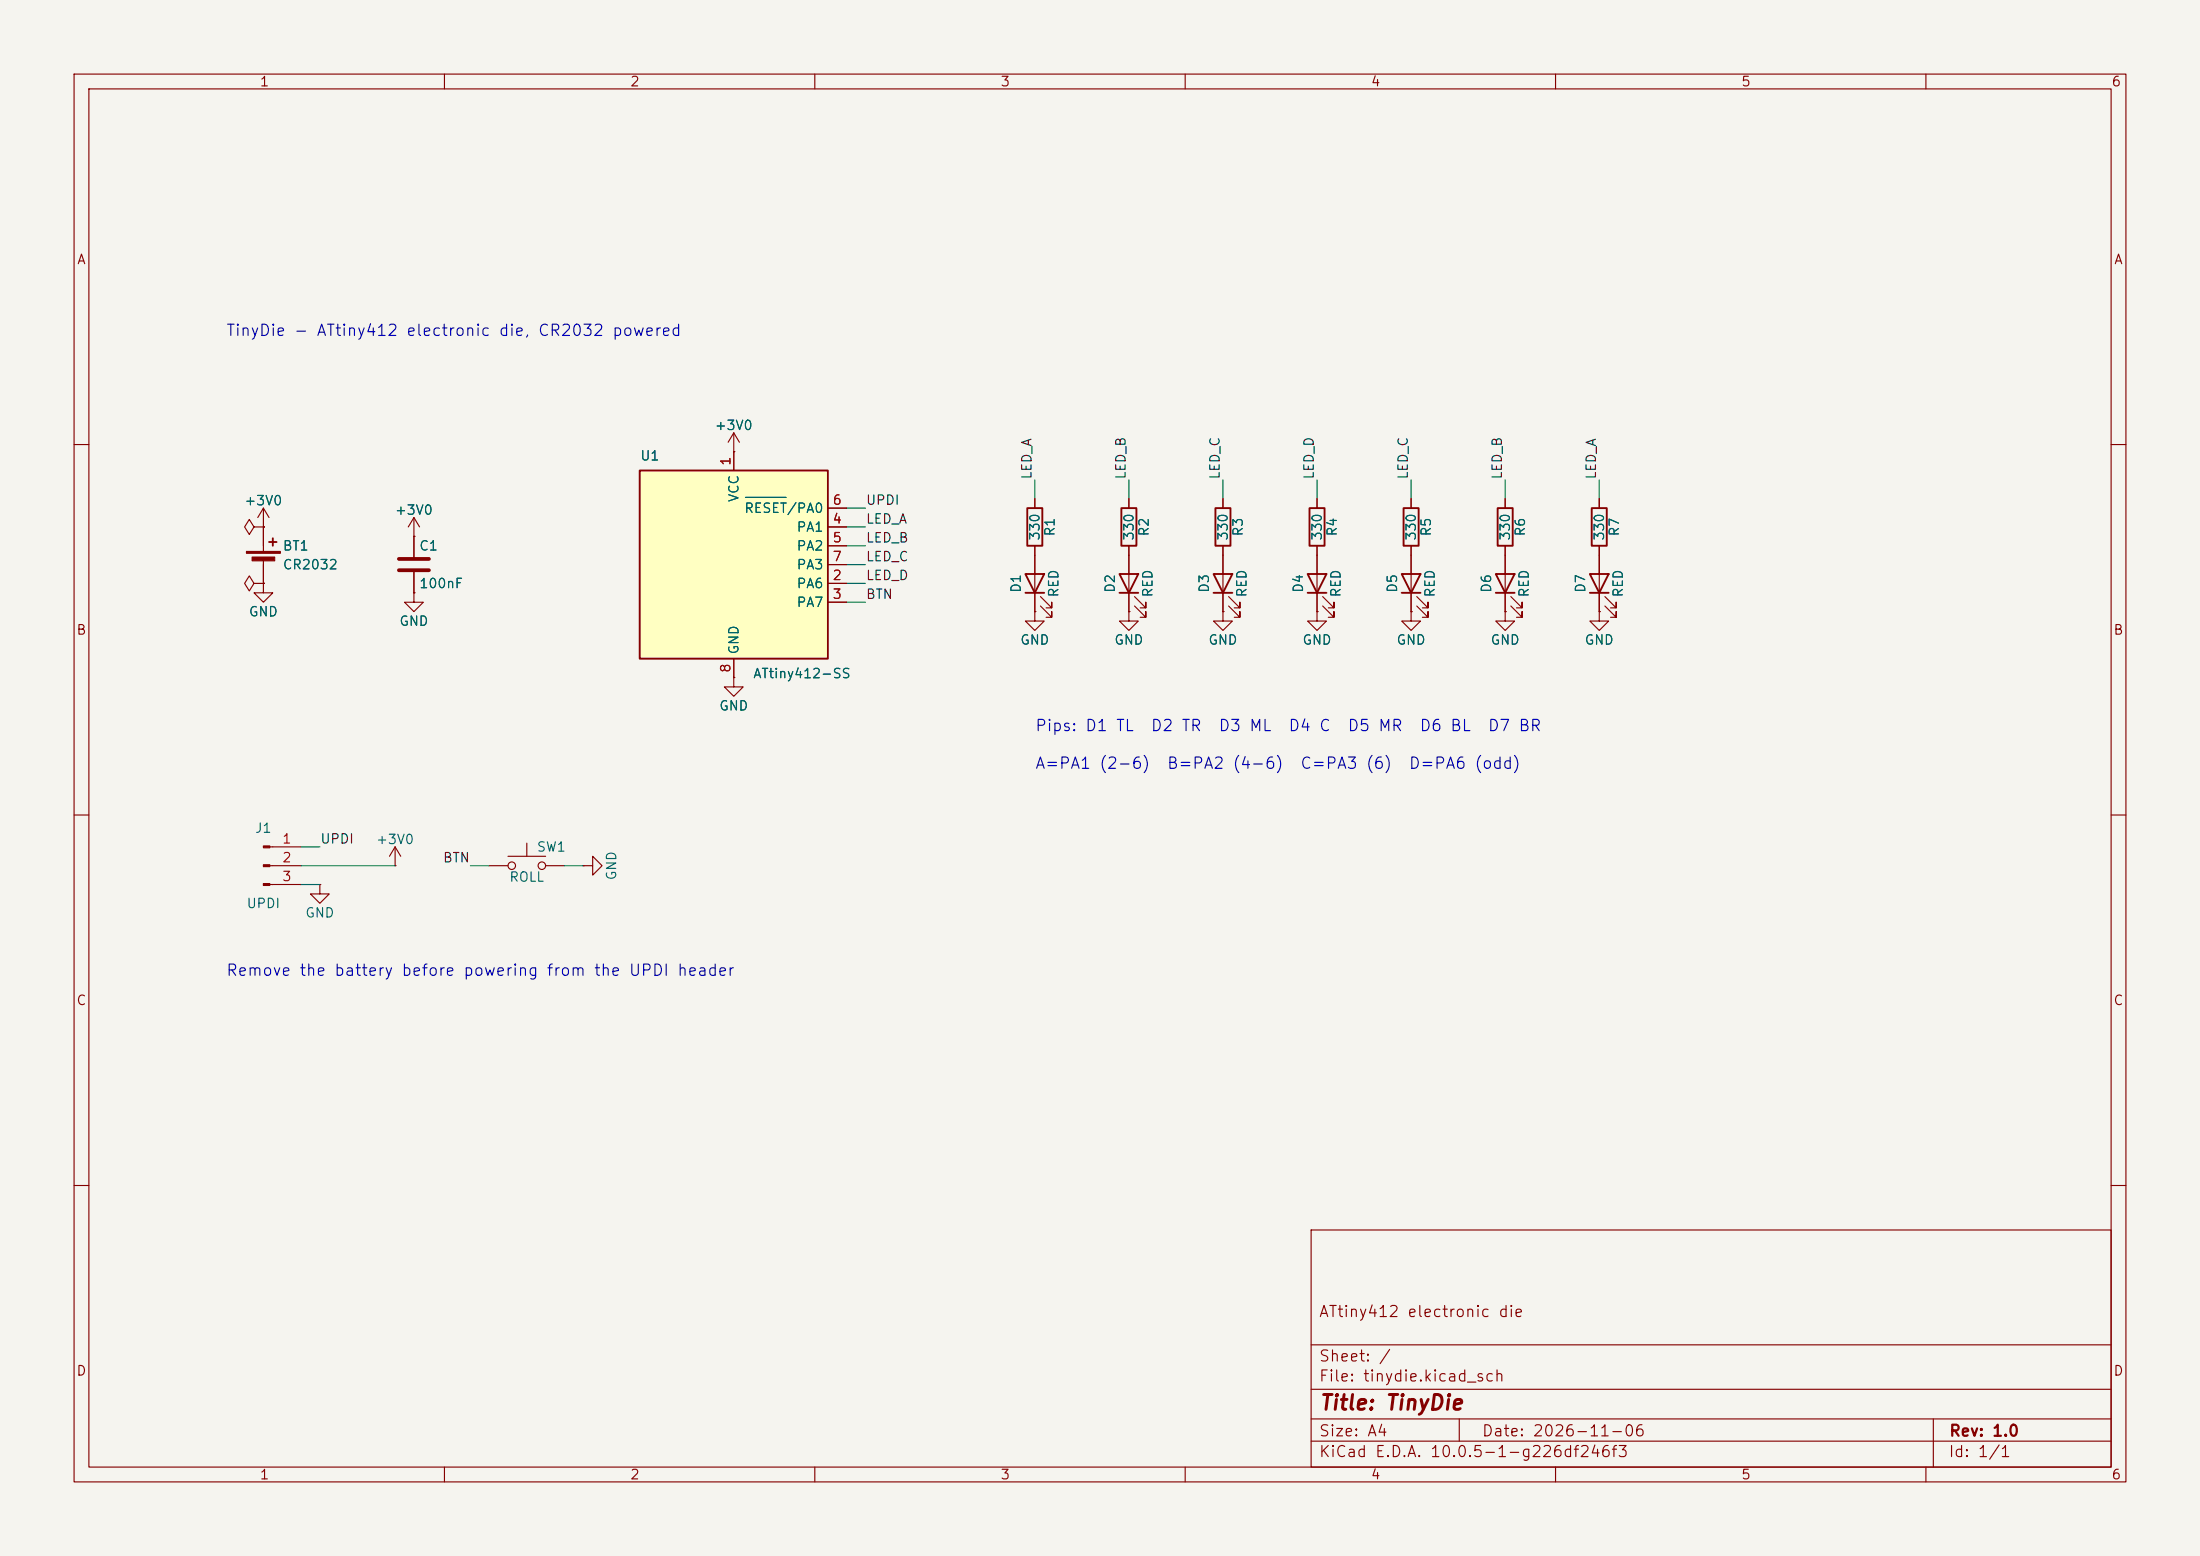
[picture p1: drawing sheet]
(kicad_sch
 (version 20250114)
 (generator "eeschema")
 (generator_version "10.0")
 (paper "A4")
 (title_block
  (title "TinyDie")
  (date "2026-11-06")
  (rev "1.0")
  (comment 1 "ATtiny412 electronic die"))
 (lib_symbols
  (symbol "MCU_Microchip_ATtiny:ATtiny412-SS" (exclude_from_sim no) (in_bom yes) (on_board yes)
   (in_pos_files yes)
   (duplicate_pin_numbers_are_jumpers no)
   (property "Reference" "U" (at -12.7 13.97 0) (show_name no) (do_not_autoplace no) (effects (font (size 1.27 1.27)) (justify left bottom)))
   (property "Value" "ATtiny412-SS" (at 2.54 -13.97 0) (show_name no) (do_not_autoplace no) (effects (font (size 1.27 1.27)) (justify left top)))
   (property "Footprint" "Package_SO:SOIC-8_3.9x4.9mm_P1.27mm" (at 0 0 0) (show_name no) (do_not_autoplace no) (hide yes) (effects (font (size 1.27 1.27)
    (italic yes))))
   (property "Datasheet" "http://ww1.microchip.com/downloads/en/DeviceDoc/40001911A.pdf" (at 0 0 0) (show_name no) (do_not_autoplace no) (hide yes) (effects (font (size 1.27 1.27))))
   (property "Description" "20MHz, 4kB Flash, 256B SRAM, 128B EEPROM, SOIC-8" (at 0 0 0) (show_name no) (do_not_autoplace no) (hide yes) (effects (font (size 1.27 1.27))))
   (symbol "ATtiny412-SS_0_1"
    (rectangle (start -12.7 -12.7) (end 12.7 12.7) (stroke (width 0.254) (type default)) (fill (type background))))
   (symbol "ATtiny412-SS_1_1"
    (pin power_in line (at 0 15.24 270) (length 2.54) (name "VCC" (effects (font (size 1.27 1.27)))) (number "1" (effects (font (size 1.27 1.27)))))
    (pin bidirectional line (at 15.24 -2.54 180) (length 2.54) (name "PA6" (effects (font (size 1.27 1.27)))) (number "2" (effects (font (size 1.27 1.27)))))
    (pin bidirectional line (at 15.24 -5.08 180) (length 2.54) (name "PA7" (effects (font (size 1.27 1.27)))) (number "3" (effects (font (size 1.27 1.27)))))
    (pin bidirectional line (at 15.24 5.08 180) (length 2.54) (name "PA1" (effects (font (size 1.27 1.27)))) (number "4" (effects (font (size 1.27 1.27)))))
    (pin bidirectional line (at 15.24 2.54 180) (length 2.54) (name "PA2" (effects (font (size 1.27 1.27)))) (number "5" (effects (font (size 1.27 1.27)))))
    (pin bidirectional line (at 15.24 7.62 180) (length 2.54) (name "~{RESET}/PA0" (effects (font (size 1.27 1.27)))) (number "6" (effects (font (size 1.27 1.27)))))
    (pin bidirectional line (at 15.24 0 180) (length 2.54) (name "PA3" (effects (font (size 1.27 1.27)))) (number "7" (effects (font (size 1.27 1.27)))))
    (pin power_in line (at 0 -15.24 90) (length 2.54) (name "GND" (effects (font (size 1.27 1.27)))) (number "8" (effects (font (size 1.27 1.27))))))
   (embedded_fonts no))
  (symbol "power:+3V0"
   (power global)
   (pin_numbers (hide yes))
   (pin_names
    (offset 0) (hide yes)) (exclude_from_sim no) (in_bom yes) (on_board yes)
   (in_pos_files yes)
   (duplicate_pin_numbers_are_jumpers no)
   (property "Reference" "#PWR" (at 0 -3.81 0) (show_name no) (do_not_autoplace no) (hide yes) (effects (font (size 1.27 1.27))))
   (property "Value" "+3V0" (at 0 3.556 0) (show_name no) (do_not_autoplace no) (effects (font (size 1.27 1.27))))
   (property "Footprint" "" (at 0 0 0) (show_name no) (do_not_autoplace no) (hide yes) (effects (font (size 1.27 1.27))))
   (property "Datasheet" "" (at 0 0 0) (show_name no) (do_not_autoplace no) (hide yes) (effects (font (size 1.27 1.27))))
   (property "Description" "Power symbol creates a global label with name \"+3V0\"" (at 0 0 0) (show_name no) (do_not_autoplace no) (hide yes) (effects (font (size 1.27 1.27))))
   (symbol "+3V0_0_1"
    (polyline (pts (xy -0.762 1.27) (xy 0 2.54)) (stroke (width 0) (type default)) (fill (type none)))
    (polyline (pts (xy 0 2.54) (xy 0.762 1.27)) (stroke (width 0) (type default)) (fill (type none)))
    (polyline (pts (xy 0 0) (xy 0 2.54)) (stroke (width 0) (type default)) (fill (type none))))
   (symbol "+3V0_1_1"
    (pin power_in line (at 0 0 90) (length 0) (name "" (effects (font (size 1.27 1.27)))) (number "1" (effects (font (size 1.27 1.27))))))
   (embedded_fonts no))
  (symbol "power:GND"
   (power global)
   (pin_numbers (hide yes))
   (pin_names
    (offset 0) (hide yes)) (exclude_from_sim no) (in_bom yes) (on_board yes)
   (in_pos_files yes)
   (duplicate_pin_numbers_are_jumpers no)
   (property "Reference" "#PWR" (at 0 -6.35 0) (show_name no) (do_not_autoplace no) (hide yes) (effects (font (size 1.27 1.27))))
   (property "Value" "GND" (at 0 -3.81 0) (show_name no) (do_not_autoplace no) (effects (font (size 1.27 1.27))))
   (property "Footprint" "" (at 0 0 0) (show_name no) (do_not_autoplace no) (hide yes) (effects (font (size 1.27 1.27))))
   (property "Datasheet" "" (at 0 0 0) (show_name no) (do_not_autoplace no) (hide yes) (effects (font (size 1.27 1.27))))
   (property "Description" "Power symbol creates a global label with name \"GND\" , ground" (at 0 0 0) (show_name no) (do_not_autoplace no) (hide yes) (effects (font (size 1.27 1.27))))
   (symbol "GND_0_1"
    (polyline (pts (xy 0 0) (xy 0 -1.27) (xy 1.27 -1.27) (xy 0 -2.54) (xy -1.27 -1.27) (xy 0 -1.27)) (stroke (width 0) (type default)) (fill (type none))))
   (symbol "GND_1_1"
    (pin power_in line (at 0 0 270) (length 0) (name "" (effects (font (size 1.27 1.27)))) (number "1" (effects (font (size 1.27 1.27))))))
   (embedded_fonts no))
  (symbol "Device:Battery_Cell"
   (pin_numbers (hide yes))
   (pin_names
    (offset 0) (hide yes)) (exclude_from_sim no) (in_bom yes) (on_board yes)
   (in_pos_files yes)
   (duplicate_pin_numbers_are_jumpers no)
   (property "Reference" "BT" (at 2.54 2.54 0) (show_name no) (do_not_autoplace no) (effects (font (size 1.27 1.27)) (justify left)))
   (property "Value" "Battery_Cell" (at 2.54 0 0) (show_name no) (do_not_autoplace no) (effects (font (size 1.27 1.27)) (justify left)))
   (property "Footprint" "" (at 0 1.524 90) (show_name no) (do_not_autoplace no) (hide yes) (effects (font (size 1.27 1.27))))
   (property "Datasheet" "" (at 0 1.524 90) (show_name no) (do_not_autoplace no) (hide yes) (effects (font (size 1.27 1.27))))
   (property "Description" "Single-cell battery" (at 0 0 0) (show_name no) (do_not_autoplace no) (hide yes) (effects (font (size 1.27 1.27))))
   (property "Sim.Device" "V" (at 0 0 0) (show_name no) (do_not_autoplace no) (hide yes) (effects (font (size 1.27 1.27))))
   (property "Sim.Type" "DC" (at 0 0 0) (show_name no) (do_not_autoplace no) (hide yes) (effects (font (size 1.27 1.27))))
   (property "Sim.Pins" "1=+ 2=-" (at 0 0 0) (show_name no) (do_not_autoplace no) (hide yes) (effects (font (size 1.27 1.27))))
   (symbol "Battery_Cell_0_1"
    (rectangle (start -2.286 1.778) (end 2.286 1.524) (stroke (width 0) (type default)) (fill (type outline)))
    (rectangle (start -1.524 1.016) (end 1.524 0.508) (stroke (width 0) (type default)) (fill (type outline)))
    (polyline (pts (xy 0 1.778) (xy 0 2.54)) (stroke (width 0) (type default)) (fill (type none)))
    (polyline (pts (xy 0 0.762) (xy 0 0)) (stroke (width 0) (type default)) (fill (type none)))
    (polyline (pts (xy 0.762 3.048) (xy 1.778 3.048)) (stroke (width 0.254) (type default)) (fill (type none)))
    (polyline (pts (xy 1.27 3.556) (xy 1.27 2.54)) (stroke (width 0.254) (type default)) (fill (type none))))
   (symbol "Battery_Cell_1_1"
    (pin passive line (at 0 5.08 270) (length 2.54) (name "+" (effects (font (size 1.27 1.27)))) (number "1" (effects (font (size 1.27 1.27)))))
    (pin passive line (at 0 -2.54 90) (length 2.54) (name "-" (effects (font (size 1.27 1.27)))) (number "2" (effects (font (size 1.27 1.27))))))
   (embedded_fonts no))
  (symbol "power:PWR_FLAG"
   (power global)
   (pin_numbers (hide yes))
   (pin_names
    (offset 0) (hide yes)) (exclude_from_sim no) (in_bom yes) (on_board yes)
   (in_pos_files yes)
   (duplicate_pin_numbers_are_jumpers no)
   (property "Reference" "#FLG" (at 0 1.905 0) (show_name no) (do_not_autoplace no) (hide yes) (effects (font (size 1.27 1.27))))
   (property "Value" "PWR_FLAG" (at 0 3.81 0) (show_name no) (do_not_autoplace no) (effects (font (size 1.27 1.27))))
   (property "Footprint" "" (at 0 0 0) (show_name no) (do_not_autoplace no) (hide yes) (effects (font (size 1.27 1.27))))
   (property "Datasheet" "" (at 0 0 0) (show_name no) (do_not_autoplace no) (hide yes) (effects (font (size 1.27 1.27))))
   (property "Description" "Special symbol for telling ERC where power comes from" (at 0 0 0) (show_name no) (do_not_autoplace no) (hide yes) (effects (font (size 1.27 1.27))))
   (symbol "PWR_FLAG_0_0"
    (pin power_out line (at 0 0 90) (length 0) (name "" (effects (font (size 1.27 1.27)))) (number "1" (effects (font (size 1.27 1.27))))))
   (symbol "PWR_FLAG_0_1"
    (polyline (pts (xy 0 0) (xy 0 1.27) (xy -1.016 1.905) (xy 0 2.54) (xy 1.016 1.905) (xy 0 1.27)) (stroke (width 0) (type default)) (fill (type none))))
   (embedded_fonts no))
  (symbol "Device:C"
   (pin_numbers (hide yes))
   (pin_names
    (offset 0.254)) (exclude_from_sim no) (in_bom yes) (on_board yes)
   (in_pos_files yes)
   (duplicate_pin_numbers_are_jumpers no)
   (property "Reference" "C" (at 0.635 2.54 0) (show_name no) (do_not_autoplace no) (effects (font (size 1.27 1.27)) (justify left)))
   (property "Value" "C" (at 0.635 -2.54 0) (show_name no) (do_not_autoplace no) (effects (font (size 1.27 1.27)) (justify left)))
   (property "Footprint" "" (at 0.9652 -3.81 0) (show_name no) (do_not_autoplace no) (hide yes) (effects (font (size 1.27 1.27))))
   (property "Datasheet" "" (at 0 0 0) (show_name no) (do_not_autoplace no) (hide yes) (effects (font (size 1.27 1.27))))
   (property "Description" "Unpolarized capacitor" (at 0 0 0) (show_name no) (do_not_autoplace no) (hide yes) (effects (font (size 1.27 1.27))))
   (symbol "C_0_1"
    (polyline (pts (xy -2.032 0.762) (xy 2.032 0.762)) (stroke (width 0.508) (type default)) (fill (type none)))
    (polyline (pts (xy -2.032 -0.762) (xy 2.032 -0.762)) (stroke (width 0.508) (type default)) (fill (type none))))
   (symbol "C_1_1"
    (pin passive line (at 0 3.81 270) (length 2.794) (name "" (effects (font (size 1.27 1.27)))) (number "1" (effects (font (size 1.27 1.27)))))
    (pin passive line (at 0 -3.81 90) (length 2.794) (name "" (effects (font (size 1.27 1.27)))) (number "2" (effects (font (size 1.27 1.27))))))
   (embedded_fonts no))
  (symbol "Switch:SW_Push"
   (pin_numbers (hide yes))
   (pin_names
    (offset 1.016) (hide yes)) (exclude_from_sim no) (in_bom yes) (on_board yes)
   (in_pos_files yes)
   (duplicate_pin_numbers_are_jumpers no)
   (property "Reference" "SW" (at 1.27 2.54 0) (show_name no) (do_not_autoplace no) (effects (font (size 1.27 1.27)) (justify left)))
   (property "Value" "SW_Push" (at 0 -1.524 0) (show_name no) (do_not_autoplace no) (effects (font (size 1.27 1.27))))
   (property "Footprint" "" (at 0 5.08 0) (show_name no) (do_not_autoplace no) (hide yes) (effects (font (size 1.27 1.27))))
   (property "Datasheet" "" (at 0 5.08 0) (show_name no) (do_not_autoplace no) (hide yes) (effects (font (size 1.27 1.27))))
   (property "Description" "Push button switch, generic, two pins" (at 0 0 0) (show_name no) (do_not_autoplace no) (hide yes) (effects (font (size 1.27 1.27))))
   (symbol "SW_Push_0_1"
    (circle (center -2.032 0) (radius 0.508) (stroke (width 0) (type default)) (fill (type none)))
    (polyline (pts (xy 0 1.27) (xy 0 3.048)) (stroke (width 0) (type default)) (fill (type none)))
    (circle (center 2.032 0) (radius 0.508) (stroke (width 0) (type default)) (fill (type none)))
    (polyline (pts (xy 2.54 1.27) (xy -2.54 1.27)) (stroke (width 0) (type default)) (fill (type none)))
    (pin passive line (at -5.08 0 0) (length 2.54) (name "1" (effects (font (size 1.27 1.27)))) (number "1" (effects (font (size 1.27 1.27)))))
    (pin passive line (at 5.08 0 180) (length 2.54) (name "2" (effects (font (size 1.27 1.27)))) (number "2" (effects (font (size 1.27 1.27))))))
   (embedded_fonts no))
  (symbol "Connector:Conn_01x03_Pin"
   (pin_names
    (offset 1.016) (hide yes)) (exclude_from_sim no) (in_bom yes) (on_board yes)
   (in_pos_files yes)
   (duplicate_pin_numbers_are_jumpers no)
   (property "Reference" "J" (at 0 5.08 0) (show_name no) (do_not_autoplace no) (effects (font (size 1.27 1.27))))
   (property "Value" "Conn_01x03_Pin" (at 0 -5.08 0) (show_name no) (do_not_autoplace no) (effects (font (size 1.27 1.27))))
   (property "Footprint" "" (at 0 0 0) (show_name no) (do_not_autoplace no) (hide yes) (effects (font (size 1.27 1.27))))
   (property "Datasheet" "" (at 0 0 0) (show_name no) (do_not_autoplace no) (hide yes) (effects (font (size 1.27 1.27))))
   (property "Description" "Generic connector, single row, 01x03, script generated" (at 0 0 0) (show_name no) (do_not_autoplace no) (hide yes) (effects (font (size 1.27 1.27))))
   (property "ki_locked" "" (at 0 0 0) (show_name no) (do_not_autoplace no) (effects (font (size 1.27 1.27))))
   (symbol "Conn_01x03_Pin_1_1"
    (rectangle (start 0.8636 2.667) (end 0 2.413) (stroke (width 0.1524) (type default)) (fill (type outline)))
    (rectangle (start 0.8636 0.127) (end 0 -0.127) (stroke (width 0.1524) (type default)) (fill (type outline)))
    (rectangle (start 0.8636 -2.413) (end 0 -2.667) (stroke (width 0.1524) (type default)) (fill (type outline)))
    (polyline (pts (xy 1.27 2.54) (xy 0.8636 2.54)) (stroke (width 0.1524) (type default)) (fill (type none)))
    (polyline (pts (xy 1.27 0) (xy 0.8636 0)) (stroke (width 0.1524) (type default)) (fill (type none)))
    (polyline (pts (xy 1.27 -2.54) (xy 0.8636 -2.54)) (stroke (width 0.1524) (type default)) (fill (type none)))
    (pin passive line (at 5.08 2.54 180) (length 3.81) (name "Pin_1" (effects (font (size 1.27 1.27)))) (number "1" (effects (font (size 1.27 1.27)))))
    (pin passive line (at 5.08 0 180) (length 3.81) (name "Pin_2" (effects (font (size 1.27 1.27)))) (number "2" (effects (font (size 1.27 1.27)))))
    (pin passive line (at 5.08 -2.54 180) (length 3.81) (name "Pin_3" (effects (font (size 1.27 1.27)))) (number "3" (effects (font (size 1.27 1.27))))))
   (embedded_fonts no))
  (symbol "Device:R"
   (pin_numbers (hide yes))
   (pin_names
    (offset 0)) (exclude_from_sim no) (in_bom yes) (on_board yes)
   (in_pos_files yes)
   (duplicate_pin_numbers_are_jumpers no)
   (property "Reference" "R" (at 2.032 0 90) (show_name no) (do_not_autoplace no) (effects (font (size 1.27 1.27))))
   (property "Value" "R" (at 0 0 90) (show_name no) (do_not_autoplace no) (effects (font (size 1.27 1.27))))
   (property "Footprint" "" (at -1.778 0 90) (show_name no) (do_not_autoplace no) (hide yes) (effects (font (size 1.27 1.27))))
   (property "Datasheet" "" (at 0 0 0) (show_name no) (do_not_autoplace no) (hide yes) (effects (font (size 1.27 1.27))))
   (property "Description" "Resistor" (at 0 0 0) (show_name no) (do_not_autoplace no) (hide yes) (effects (font (size 1.27 1.27))))
   (symbol "R_0_1"
    (rectangle (start -1.016 -2.54) (end 1.016 2.54) (stroke (width 0.254) (type default)) (fill (type none))))
   (symbol "R_1_1"
    (pin passive line (at 0 3.81 270) (length 1.27) (name "" (effects (font (size 1.27 1.27)))) (number "1" (effects (font (size 1.27 1.27)))))
    (pin passive line (at 0 -3.81 90) (length 1.27) (name "" (effects (font (size 1.27 1.27)))) (number "2" (effects (font (size 1.27 1.27))))))
   (embedded_fonts no))
  (symbol "Device:LED"
   (pin_numbers (hide yes))
   (pin_names
    (offset 1.016) (hide yes)) (exclude_from_sim no) (in_bom yes) (on_board yes)
   (in_pos_files yes)
   (duplicate_pin_numbers_are_jumpers no)
   (property "Reference" "D" (at 0 2.54 0) (show_name no) (do_not_autoplace no) (effects (font (size 1.27 1.27))))
   (property "Value" "LED" (at 0 -2.54 0) (show_name no) (do_not_autoplace no) (effects (font (size 1.27 1.27))))
   (property "Footprint" "" (at 0 0 0) (show_name no) (do_not_autoplace no) (hide yes) (effects (font (size 1.27 1.27))))
   (property "Datasheet" "" (at 0 0 0) (show_name no) (do_not_autoplace no) (hide yes) (effects (font (size 1.27 1.27))))
   (property "Description" "Light emitting diode" (at 0 0 0) (show_name no) (do_not_autoplace no) (hide yes) (effects (font (size 1.27 1.27))))
   (property "Sim.Pins" "1=K 2=A" (at 0 0 0) (show_name no) (do_not_autoplace no) (hide yes) (effects (font (size 1.27 1.27))))
   (symbol "LED_0_1"
    (polyline (pts (xy -3.048 -0.762) (xy -4.572 -2.286) (xy -3.81 -2.286) (xy -4.572 -2.286) (xy -4.572 -1.524)) (stroke (width 0) (type default)) (fill (type none)))
    (polyline (pts (xy -1.778 -0.762) (xy -3.302 -2.286) (xy -2.54 -2.286) (xy -3.302 -2.286) (xy -3.302 -1.524)) (stroke (width 0) (type default)) (fill (type none)))
    (polyline (pts (xy -1.27 0) (xy 1.27 0)) (stroke (width 0) (type default)) (fill (type none)))
    (polyline (pts (xy -1.27 -1.27) (xy -1.27 1.27)) (stroke (width 0.254) (type default)) (fill (type none)))
    (polyline (pts (xy 1.27 -1.27) (xy 1.27 1.27) (xy -1.27 0) (xy 1.27 -1.27)) (stroke (width 0.254) (type default)) (fill (type none))))
   (symbol "LED_1_1"
    (pin passive line (at -3.81 0 0) (length 2.54) (name "K" (effects (font (size 1.27 1.27)))) (number "1" (effects (font (size 1.27 1.27)))))
    (pin passive line (at 3.81 0 180) (length 2.54) (name "A" (effects (font (size 1.27 1.27)))) (number "2" (effects (font (size 1.27 1.27))))))
   (embedded_fonts no)))
 (symbol
  (lib_id "MCU_Microchip_ATtiny:ATtiny412-SS")
  (at 99.06 76.2 0)
  (unit 1)
  (exclude_from_sim no)
  (in_bom yes)
  (on_board yes)
  (dnp no)
  (property "Reference" "U1" (at 86.36 62.23 0) (effects (font (size 1.27 1.27)) (justify left bottom)))
  (property "Value" "ATtiny412-SS" (at 101.6 90.17 0) (effects (font (size 1.27 1.27)) (justify left top)))
  (property "Footprint" "Package_SO:SOIC-8_3.9x4.9mm_P1.27mm" (at 99.06 76.2 0) (effects (font (size 1.27 1.27)) (hide yes)))
  (property "Datasheet" "" (at 99.06 76.2 0) (effects (font (size 1.27 1.27)) (hide yes)))
  (property "MPN" "Microchip ATTINY412-SSNR" (at 99.06 76.2 0) (effects (font (size 1.27 1.27)) (hide yes)))
  (pin "1")
  (pin "2")
  (pin "3")
  (pin "4")
  (pin "5")
  (pin "6")
  (pin "7")
  (pin "8"))
 (symbol
  (lib_id "power:+3V0")
  (at 99.06 60.96 0)
  (unit 1)
  (exclude_from_sim no)
  (in_bom no)
  (on_board no)
  (dnp no)
  (property "Reference" "#PWR001" (at 99.06 64.77 0) (effects (font (size 1.27 1.27)) (hide yes)))
  (property "Value" "+3V0" (at 99.06 57.4 0) (effects (font (size 1.27 1.27))))
  (property "Footprint" "" (at 99.06 60.96 0) (effects (font (size 1.27 1.27)) (hide yes)))
  (property "Datasheet" "" (at 99.06 60.96 0) (effects (font (size 1.27 1.27)) (hide yes)))
  (pin "1"))
 (symbol
  (lib_id "power:GND")
  (at 99.06 91.44 0)
  (unit 1)
  (exclude_from_sim no)
  (in_bom no)
  (on_board no)
  (dnp no)
  (property "Reference" "#PWR002" (at 99.06 97.79 0) (effects (font (size 1.27 1.27)) (hide yes)))
  (property "Value" "GND" (at 99.06 95.25 0) (effects (font (size 1.27 1.27))))
  (property "Footprint" "" (at 99.06 91.44 0) (effects (font (size 1.27 1.27)) (hide yes)))
  (property "Datasheet" "" (at 99.06 91.44 0) (effects (font (size 1.27 1.27)) (hide yes)))
  (pin "1"))
 (wire
  (pts (xy 114.3 78.74) (xy 116.84 78.74))
  (stroke (width 0) (type default)))
 (label "LED_D"
  (at 116.84 78.74 0)
  (effects (font (size 1.27 1.27)) (justify left bottom)))
 (wire
  (pts (xy 114.3 81.28) (xy 116.84 81.28))
  (stroke (width 0) (type default)))
 (label "BTN"
  (at 116.84 81.28 0)
  (effects (font (size 1.27 1.27)) (justify left bottom)))
 (wire
  (pts (xy 114.3 71.12) (xy 116.84 71.12))
  (stroke (width 0) (type default)))
 (label "LED_A"
  (at 116.84 71.12 0)
  (effects (font (size 1.27 1.27)) (justify left bottom)))
 (wire
  (pts (xy 114.3 73.66) (xy 116.84 73.66))
  (stroke (width 0) (type default)))
 (label "LED_B"
  (at 116.84 73.66 0)
  (effects (font (size 1.27 1.27)) (justify left bottom)))
 (wire
  (pts (xy 114.3 68.58) (xy 116.84 68.58))
  (stroke (width 0) (type default)))
 (label "UPDI"
  (at 116.84 68.58 0)
  (effects (font (size 1.27 1.27)) (justify left bottom)))
 (wire
  (pts (xy 114.3 76.2) (xy 116.84 76.2))
  (stroke (width 0) (type default)))
 (label "LED_C"
  (at 116.84 76.2 0)
  (effects (font (size 1.27 1.27)) (justify left bottom)))
 (symbol
  (lib_id "Device:Battery_Cell")
  (at 35.56 76.2 0)
  (unit 1)
  (exclude_from_sim no)
  (in_bom yes)
  (on_board yes)
  (dnp no)
  (property "Reference" "BT1" (at 38.1 73.66 0) (effects (font (size 1.27 1.27)) (justify left)))
  (property "Value" "CR2032" (at 38.1 76.2 0) (effects (font (size 1.27 1.27)) (justify left)))
  (property "Footprint" "Battery:BatteryHolder_MYOUNG_BS-07-A1BJ001_CR2032" (at 35.56 76.2 0) (effects (font (size 1.27 1.27)) (hide yes)))
  (property "Datasheet" "" (at 35.56 76.2 0) (effects (font (size 1.27 1.27)) (hide yes)))
  (property "MPN" "MYOUNG BS-07-A1BJ001" (at 35.56 76.2 0) (effects (font (size 1.27 1.27)) (hide yes)))
  (pin "1")
  (pin "2"))
 (symbol
  (lib_id "power:PWR_FLAG")
  (at 35.56 71.12 90)
  (unit 1)
  (exclude_from_sim no)
  (in_bom no)
  (on_board no)
  (dnp no)
  (property "Reference" "#FLG01" (at 33.66 71.12 0) (effects (font (size 1.27 1.27)) (hide yes)))
  (property "Value" "PWR_FLAG" (at 31.75 71.12 0) (effects (font (size 1.27 1.27)) (hide yes)))
  (property "Footprint" "" (at 35.56 71.12 0) (effects (font (size 1.27 1.27)) (hide yes)))
  (property "Datasheet" "" (at 35.56 71.12 0) (effects (font (size 1.27 1.27)) (hide yes)))
  (pin "1"))
 (symbol
  (lib_id "power:+3V0")
  (at 35.56 71.12 0)
  (unit 1)
  (exclude_from_sim no)
  (in_bom no)
  (on_board no)
  (dnp no)
  (property "Reference" "#PWR003" (at 35.56 74.93 0) (effects (font (size 1.27 1.27)) (hide yes)))
  (property "Value" "+3V0" (at 35.56 67.56 0) (effects (font (size 1.27 1.27))))
  (property "Footprint" "" (at 35.56 71.12 0) (effects (font (size 1.27 1.27)) (hide yes)))
  (property "Datasheet" "" (at 35.56 71.12 0) (effects (font (size 1.27 1.27)) (hide yes)))
  (pin "1"))
 (symbol
  (lib_id "power:PWR_FLAG")
  (at 35.56 78.74 90)
  (unit 1)
  (exclude_from_sim no)
  (in_bom no)
  (on_board no)
  (dnp no)
  (property "Reference" "#FLG02" (at 33.66 78.74 0) (effects (font (size 1.27 1.27)) (hide yes)))
  (property "Value" "PWR_FLAG" (at 31.75 78.74 0) (effects (font (size 1.27 1.27)) (hide yes)))
  (property "Footprint" "" (at 35.56 78.74 0) (effects (font (size 1.27 1.27)) (hide yes)))
  (property "Datasheet" "" (at 35.56 78.74 0) (effects (font (size 1.27 1.27)) (hide yes)))
  (pin "1"))
 (symbol
  (lib_id "power:GND")
  (at 35.56 78.74 0)
  (unit 1)
  (exclude_from_sim no)
  (in_bom no)
  (on_board no)
  (dnp no)
  (property "Reference" "#PWR004" (at 35.56 85.09 0) (effects (font (size 1.27 1.27)) (hide yes)))
  (property "Value" "GND" (at 35.56 82.55 0) (effects (font (size 1.27 1.27))))
  (property "Footprint" "" (at 35.56 78.74 0) (effects (font (size 1.27 1.27)) (hide yes)))
  (property "Datasheet" "" (at 35.56 78.74 0) (effects (font (size 1.27 1.27)) (hide yes)))
  (pin "1"))
 (symbol
  (lib_id "Device:C")
  (at 55.88 76.2 0)
  (unit 1)
  (exclude_from_sim no)
  (in_bom yes)
  (on_board yes)
  (dnp no)
  (property "Reference" "C1" (at 56.52 73.66 0) (effects (font (size 1.27 1.27)) (justify left)))
  (property "Value" "100nF" (at 56.52 78.74 0) (effects (font (size 1.27 1.27)) (justify left)))
  (property "Footprint" "Capacitor_SMD:C_0805_2012Metric_Pad1.18x1.45mm_HandSolder" (at 55.88 76.2 0) (effects (font (size 1.27 1.27)) (hide yes)))
  (property "Datasheet" "" (at 55.88 76.2 0) (effects (font (size 1.27 1.27)) (hide yes)))
  (property "MPN" "0805 100nF X7R 16V (generic)" (at 55.88 76.2 0) (effects (font (size 1.27 1.27)) (hide yes)))
  (pin "1")
  (pin "2"))
 (symbol
  (lib_id "power:+3V0")
  (at 55.88 72.39 0)
  (unit 1)
  (exclude_from_sim no)
  (in_bom no)
  (on_board no)
  (dnp no)
  (property "Reference" "#PWR005" (at 55.88 76.2 0) (effects (font (size 1.27 1.27)) (hide yes)))
  (property "Value" "+3V0" (at 55.88 68.83 0) (effects (font (size 1.27 1.27))))
  (property "Footprint" "" (at 55.88 72.39 0) (effects (font (size 1.27 1.27)) (hide yes)))
  (property "Datasheet" "" (at 55.88 72.39 0) (effects (font (size 1.27 1.27)) (hide yes)))
  (pin "1"))
 (symbol
  (lib_id "power:GND")
  (at 55.88 80.01 0)
  (unit 1)
  (exclude_from_sim no)
  (in_bom no)
  (on_board no)
  (dnp no)
  (property "Reference" "#PWR006" (at 55.88 86.36 0) (effects (font (size 1.27 1.27)) (hide yes)))
  (property "Value" "GND" (at 55.88 83.82 0) (effects (font (size 1.27 1.27))))
  (property "Footprint" "" (at 55.88 80.01 0) (effects (font (size 1.27 1.27)) (hide yes)))
  (property "Datasheet" "" (at 55.88 80.01 0) (effects (font (size 1.27 1.27)) (hide yes)))
  (pin "1"))
 (symbol
  (lib_id "Switch:SW_Push")
  (at 71.12 116.84 0)
  (unit 1)
  (exclude_from_sim no)
  (in_bom yes)
  (on_board yes)
  (dnp no)
  (property "Reference" "SW1" (at 72.39 114.3 0) (effects (font (size 1.27 1.27)) (justify left)))
  (property "Value" "ROLL" (at 71.12 118.36 0) (effects (font (size 1.27 1.27))))
  (property "Footprint" "Button_Switch_THT:SW_PUSH_6mm" (at 71.12 116.84 0) (effects (font (size 1.27 1.27)) (hide yes)))
  (property "Datasheet" "" (at 71.12 116.84 0) (effects (font (size 1.27 1.27)) (hide yes)))
  (property "MPN" "6x6mm THT tactile switch, 4-pin (generic)" (at 71.12 116.84 0) (effects (font (size 1.27 1.27)) (hide yes)))
  (pin "1")
  (pin "2"))
 (wire
  (pts (xy 66.04 116.84) (xy 63.5 116.84))
  (stroke (width 0) (type default)))
 (label "BTN"
  (at 63.5 116.84 180)
  (effects (font (size 1.27 1.27)) (justify right bottom)))
 (wire
  (pts (xy 76.2 116.84) (xy 78.74 116.84))
  (stroke (width 0) (type default)))
 (symbol
  (lib_id "power:GND")
  (at 78.74 116.84 90)
  (unit 1)
  (exclude_from_sim no)
  (in_bom no)
  (on_board no)
  (dnp no)
  (property "Reference" "#PWR007" (at 85.09 116.84 0) (effects (font (size 1.27 1.27)) (hide yes)))
  (property "Value" "GND" (at 82.55 116.84 0) (effects (font (size 1.27 1.27))))
  (property "Footprint" "" (at 78.74 116.84 0) (effects (font (size 1.27 1.27)) (hide yes)))
  (property "Datasheet" "" (at 78.74 116.84 0) (effects (font (size 1.27 1.27)) (hide yes)))
  (pin "1"))
 (symbol
  (lib_id "Connector:Conn_01x03_Pin")
  (at 35.56 116.84 0)
  (unit 1)
  (exclude_from_sim no)
  (in_bom yes)
  (on_board yes)
  (dnp no)
  (property "Reference" "J1" (at 35.56 111.76 0) (effects (font (size 1.27 1.27))))
  (property "Value" "UPDI" (at 35.56 121.92 0) (effects (font (size 1.27 1.27))))
  (property "Footprint" "Connector_PinHeader_2.54mm:PinHeader_1x03_P2.54mm_Vertical" (at 35.56 116.84 0) (effects (font (size 1.27 1.27)) (hide yes)))
  (property "Datasheet" "" (at 35.56 116.84 0) (effects (font (size 1.27 1.27)) (hide yes)))
  (property "MPN" "1x3 2.54mm pin header (generic)" (at 35.56 116.84 0) (effects (font (size 1.27 1.27)) (hide yes)))
  (pin "1")
  (pin "2")
  (pin "3"))
 (wire
  (pts (xy 40.64 114.3) (xy 43.18 114.3))
  (stroke (width 0) (type default)))
 (label "UPDI"
  (at 43.18 114.3 0)
  (effects (font (size 1.27 1.27)) (justify left bottom)))
 (wire
  (pts (xy 40.64 116.84) (xy 53.34 116.84))
  (stroke (width 0) (type default)))
 (symbol
  (lib_id "power:+3V0")
  (at 53.34 116.84 0)
  (unit 1)
  (exclude_from_sim no)
  (in_bom no)
  (on_board no)
  (dnp no)
  (property "Reference" "#PWR008" (at 53.34 120.65 0) (effects (font (size 1.27 1.27)) (hide yes)))
  (property "Value" "+3V0" (at 53.34 113.28 0) (effects (font (size 1.27 1.27))))
  (property "Footprint" "" (at 53.34 116.84 0) (effects (font (size 1.27 1.27)) (hide yes)))
  (property "Datasheet" "" (at 53.34 116.84 0) (effects (font (size 1.27 1.27)) (hide yes)))
  (pin "1"))
 (wire
  (pts (xy 40.64 119.38) (xy 43.18 119.38))
  (stroke (width 0) (type default)))
 (symbol
  (lib_id "power:GND")
  (at 43.18 119.38 0)
  (unit 1)
  (exclude_from_sim no)
  (in_bom no)
  (on_board no)
  (dnp no)
  (property "Reference" "#PWR009" (at 43.18 125.73 0) (effects (font (size 1.27 1.27)) (hide yes)))
  (property "Value" "GND" (at 43.18 123.19 0) (effects (font (size 1.27 1.27))))
  (property "Footprint" "" (at 43.18 119.38 0) (effects (font (size 1.27 1.27)) (hide yes)))
  (property "Datasheet" "" (at 43.18 119.38 0) (effects (font (size 1.27 1.27)) (hide yes)))
  (pin "1"))
 (symbol
  (lib_id "Device:R")
  (at 139.7 71.12 0)
  (unit 1)
  (exclude_from_sim no)
  (in_bom yes)
  (on_board yes)
  (dnp no)
  (property "Reference" "R1" (at 141.73 71.12 90) (effects (font (size 1.27 1.27))))
  (property "Value" "330" (at 139.7 71.12 90) (effects (font (size 1.27 1.27))))
  (property "Footprint" "Resistor_SMD:R_0805_2012Metric_Pad1.20x1.40mm_HandSolder" (at 139.7 71.12 0) (effects (font (size 1.27 1.27)) (hide yes)))
  (property "Datasheet" "" (at 139.7 71.12 0) (effects (font (size 1.27 1.27)) (hide yes)))
  (property "MPN" "0805 330R 1% (generic)" (at 139.7 71.12 0) (effects (font (size 1.27 1.27)) (hide yes)))
  (pin "1")
  (pin "2"))
 (wire
  (pts (xy 139.7 67.31) (xy 139.7 64.77))
  (stroke (width 0) (type default)))
 (label "LED_A"
  (at 139.7 64.77 90)
  (effects (font (size 1.27 1.27)) (justify left bottom)))
 (symbol
  (lib_id "Device:LED")
  (at 139.7 78.74 90)
  (unit 1)
  (exclude_from_sim no)
  (in_bom yes)
  (on_board yes)
  (dnp no)
  (property "Reference" "D1" (at 137.16 78.74 0) (effects (font (size 1.27 1.27))))
  (property "Value" "RED" (at 142.24 78.74 0) (effects (font (size 1.27 1.27))))
  (property "Footprint" "LED_SMD:LED_0805_2012Metric_Pad1.15x1.40mm_HandSolder" (at 139.7 78.74 0) (effects (font (size 1.27 1.27)) (hide yes)))
  (property "Datasheet" "" (at 139.7 78.74 0) (effects (font (size 1.27 1.27)) (hide yes)))
  (property "MPN" "0805 red LED, Vf~2.0V (generic)" (at 139.7 78.74 0) (effects (font (size 1.27 1.27)) (hide yes)))
  (pin "1")
  (pin "2"))
 (symbol
  (lib_id "power:GND")
  (at 139.7 82.55 0)
  (unit 1)
  (exclude_from_sim no)
  (in_bom no)
  (on_board no)
  (dnp no)
  (property "Reference" "#PWR010" (at 139.7 88.9 0) (effects (font (size 1.27 1.27)) (hide yes)))
  (property "Value" "GND" (at 139.7 86.36 0) (effects (font (size 1.27 1.27))))
  (property "Footprint" "" (at 139.7 82.55 0) (effects (font (size 1.27 1.27)) (hide yes)))
  (property "Datasheet" "" (at 139.7 82.55 0) (effects (font (size 1.27 1.27)) (hide yes)))
  (pin "1"))
 (symbol
  (lib_id "Device:R")
  (at 152.4 71.12 0)
  (unit 1)
  (exclude_from_sim no)
  (in_bom yes)
  (on_board yes)
  (dnp no)
  (property "Reference" "R2" (at 154.43 71.12 90) (effects (font (size 1.27 1.27))))
  (property "Value" "330" (at 152.4 71.12 90) (effects (font (size 1.27 1.27))))
  (property "Footprint" "Resistor_SMD:R_0805_2012Metric_Pad1.20x1.40mm_HandSolder" (at 152.4 71.12 0) (effects (font (size 1.27 1.27)) (hide yes)))
  (property "Datasheet" "" (at 152.4 71.12 0) (effects (font (size 1.27 1.27)) (hide yes)))
  (property "MPN" "0805 330R 1% (generic)" (at 152.4 71.12 0) (effects (font (size 1.27 1.27)) (hide yes)))
  (pin "1")
  (pin "2"))
 (wire
  (pts (xy 152.4 67.31) (xy 152.4 64.77))
  (stroke (width 0) (type default)))
 (label "LED_B"
  (at 152.4 64.77 90)
  (effects (font (size 1.27 1.27)) (justify left bottom)))
 (symbol
  (lib_id "Device:LED")
  (at 152.4 78.74 90)
  (unit 1)
  (exclude_from_sim no)
  (in_bom yes)
  (on_board yes)
  (dnp no)
  (property "Reference" "D2" (at 149.86 78.74 0) (effects (font (size 1.27 1.27))))
  (property "Value" "RED" (at 154.94 78.74 0) (effects (font (size 1.27 1.27))))
  (property "Footprint" "LED_SMD:LED_0805_2012Metric_Pad1.15x1.40mm_HandSolder" (at 152.4 78.74 0) (effects (font (size 1.27 1.27)) (hide yes)))
  (property "Datasheet" "" (at 152.4 78.74 0) (effects (font (size 1.27 1.27)) (hide yes)))
  (property "MPN" "0805 red LED, Vf~2.0V (generic)" (at 152.4 78.74 0) (effects (font (size 1.27 1.27)) (hide yes)))
  (pin "1")
  (pin "2"))
 (symbol
  (lib_id "power:GND")
  (at 152.4 82.55 0)
  (unit 1)
  (exclude_from_sim no)
  (in_bom no)
  (on_board no)
  (dnp no)
  (property "Reference" "#PWR011" (at 152.4 88.9 0) (effects (font (size 1.27 1.27)) (hide yes)))
  (property "Value" "GND" (at 152.4 86.36 0) (effects (font (size 1.27 1.27))))
  (property "Footprint" "" (at 152.4 82.55 0) (effects (font (size 1.27 1.27)) (hide yes)))
  (property "Datasheet" "" (at 152.4 82.55 0) (effects (font (size 1.27 1.27)) (hide yes)))
  (pin "1"))
 (symbol
  (lib_id "Device:R")
  (at 165.1 71.12 0)
  (unit 1)
  (exclude_from_sim no)
  (in_bom yes)
  (on_board yes)
  (dnp no)
  (property "Reference" "R3" (at 167.13 71.12 90) (effects (font (size 1.27 1.27))))
  (property "Value" "330" (at 165.1 71.12 90) (effects (font (size 1.27 1.27))))
  (property "Footprint" "Resistor_SMD:R_0805_2012Metric_Pad1.20x1.40mm_HandSolder" (at 165.1 71.12 0) (effects (font (size 1.27 1.27)) (hide yes)))
  (property "Datasheet" "" (at 165.1 71.12 0) (effects (font (size 1.27 1.27)) (hide yes)))
  (property "MPN" "0805 330R 1% (generic)" (at 165.1 71.12 0) (effects (font (size 1.27 1.27)) (hide yes)))
  (pin "1")
  (pin "2"))
 (wire
  (pts (xy 165.1 67.31) (xy 165.1 64.77))
  (stroke (width 0) (type default)))
 (label "LED_C"
  (at 165.1 64.77 90)
  (effects (font (size 1.27 1.27)) (justify left bottom)))
 (symbol
  (lib_id "Device:LED")
  (at 165.1 78.74 90)
  (unit 1)
  (exclude_from_sim no)
  (in_bom yes)
  (on_board yes)
  (dnp no)
  (property "Reference" "D3" (at 162.56 78.74 0) (effects (font (size 1.27 1.27))))
  (property "Value" "RED" (at 167.64 78.74 0) (effects (font (size 1.27 1.27))))
  (property "Footprint" "LED_SMD:LED_0805_2012Metric_Pad1.15x1.40mm_HandSolder" (at 165.1 78.74 0) (effects (font (size 1.27 1.27)) (hide yes)))
  (property "Datasheet" "" (at 165.1 78.74 0) (effects (font (size 1.27 1.27)) (hide yes)))
  (property "MPN" "0805 red LED, Vf~2.0V (generic)" (at 165.1 78.74 0) (effects (font (size 1.27 1.27)) (hide yes)))
  (pin "1")
  (pin "2"))
 (symbol
  (lib_id "power:GND")
  (at 165.1 82.55 0)
  (unit 1)
  (exclude_from_sim no)
  (in_bom no)
  (on_board no)
  (dnp no)
  (property "Reference" "#PWR012" (at 165.1 88.9 0) (effects (font (size 1.27 1.27)) (hide yes)))
  (property "Value" "GND" (at 165.1 86.36 0) (effects (font (size 1.27 1.27))))
  (property "Footprint" "" (at 165.1 82.55 0) (effects (font (size 1.27 1.27)) (hide yes)))
  (property "Datasheet" "" (at 165.1 82.55 0) (effects (font (size 1.27 1.27)) (hide yes)))
  (pin "1"))
 (symbol
  (lib_id "Device:R")
  (at 177.8 71.12 0)
  (unit 1)
  (exclude_from_sim no)
  (in_bom yes)
  (on_board yes)
  (dnp no)
  (property "Reference" "R4" (at 179.83 71.12 90) (effects (font (size 1.27 1.27))))
  (property "Value" "330" (at 177.8 71.12 90) (effects (font (size 1.27 1.27))))
  (property "Footprint" "Resistor_SMD:R_0805_2012Metric_Pad1.20x1.40mm_HandSolder" (at 177.8 71.12 0) (effects (font (size 1.27 1.27)) (hide yes)))
  (property "Datasheet" "" (at 177.8 71.12 0) (effects (font (size 1.27 1.27)) (hide yes)))
  (property "MPN" "0805 330R 1% (generic)" (at 177.8 71.12 0) (effects (font (size 1.27 1.27)) (hide yes)))
  (pin "1")
  (pin "2"))
 (wire
  (pts (xy 177.8 67.31) (xy 177.8 64.77))
  (stroke (width 0) (type default)))
 (label "LED_D"
  (at 177.8 64.77 90)
  (effects (font (size 1.27 1.27)) (justify left bottom)))
 (symbol
  (lib_id "Device:LED")
  (at 177.8 78.74 90)
  (unit 1)
  (exclude_from_sim no)
  (in_bom yes)
  (on_board yes)
  (dnp no)
  (property "Reference" "D4" (at 175.26 78.74 0) (effects (font (size 1.27 1.27))))
  (property "Value" "RED" (at 180.34 78.74 0) (effects (font (size 1.27 1.27))))
  (property "Footprint" "LED_SMD:LED_0805_2012Metric_Pad1.15x1.40mm_HandSolder" (at 177.8 78.74 0) (effects (font (size 1.27 1.27)) (hide yes)))
  (property "Datasheet" "" (at 177.8 78.74 0) (effects (font (size 1.27 1.27)) (hide yes)))
  (property "MPN" "0805 red LED, Vf~2.0V (generic)" (at 177.8 78.74 0) (effects (font (size 1.27 1.27)) (hide yes)))
  (pin "1")
  (pin "2"))
 (symbol
  (lib_id "power:GND")
  (at 177.8 82.55 0)
  (unit 1)
  (exclude_from_sim no)
  (in_bom no)
  (on_board no)
  (dnp no)
  (property "Reference" "#PWR013" (at 177.8 88.9 0) (effects (font (size 1.27 1.27)) (hide yes)))
  (property "Value" "GND" (at 177.8 86.36 0) (effects (font (size 1.27 1.27))))
  (property "Footprint" "" (at 177.8 82.55 0) (effects (font (size 1.27 1.27)) (hide yes)))
  (property "Datasheet" "" (at 177.8 82.55 0) (effects (font (size 1.27 1.27)) (hide yes)))
  (pin "1"))
 (symbol
  (lib_id "Device:R")
  (at 190.5 71.12 0)
  (unit 1)
  (exclude_from_sim no)
  (in_bom yes)
  (on_board yes)
  (dnp no)
  (property "Reference" "R5" (at 192.53 71.12 90) (effects (font (size 1.27 1.27))))
  (property "Value" "330" (at 190.5 71.12 90) (effects (font (size 1.27 1.27))))
  (property "Footprint" "Resistor_SMD:R_0805_2012Metric_Pad1.20x1.40mm_HandSolder" (at 190.5 71.12 0) (effects (font (size 1.27 1.27)) (hide yes)))
  (property "Datasheet" "" (at 190.5 71.12 0) (effects (font (size 1.27 1.27)) (hide yes)))
  (property "MPN" "0805 330R 1% (generic)" (at 190.5 71.12 0) (effects (font (size 1.27 1.27)) (hide yes)))
  (pin "1")
  (pin "2"))
 (wire
  (pts (xy 190.5 67.31) (xy 190.5 64.77))
  (stroke (width 0) (type default)))
 (label "LED_C"
  (at 190.5 64.77 90)
  (effects (font (size 1.27 1.27)) (justify left bottom)))
 (symbol
  (lib_id "Device:LED")
  (at 190.5 78.74 90)
  (unit 1)
  (exclude_from_sim no)
  (in_bom yes)
  (on_board yes)
  (dnp no)
  (property "Reference" "D5" (at 187.96 78.74 0) (effects (font (size 1.27 1.27))))
  (property "Value" "RED" (at 193.04 78.74 0) (effects (font (size 1.27 1.27))))
  (property "Footprint" "LED_SMD:LED_0805_2012Metric_Pad1.15x1.40mm_HandSolder" (at 190.5 78.74 0) (effects (font (size 1.27 1.27)) (hide yes)))
  (property "Datasheet" "" (at 190.5 78.74 0) (effects (font (size 1.27 1.27)) (hide yes)))
  (property "MPN" "0805 red LED, Vf~2.0V (generic)" (at 190.5 78.74 0) (effects (font (size 1.27 1.27)) (hide yes)))
  (pin "1")
  (pin "2"))
 (symbol
  (lib_id "power:GND")
  (at 190.5 82.55 0)
  (unit 1)
  (exclude_from_sim no)
  (in_bom no)
  (on_board no)
  (dnp no)
  (property "Reference" "#PWR014" (at 190.5 88.9 0) (effects (font (size 1.27 1.27)) (hide yes)))
  (property "Value" "GND" (at 190.5 86.36 0) (effects (font (size 1.27 1.27))))
  (property "Footprint" "" (at 190.5 82.55 0) (effects (font (size 1.27 1.27)) (hide yes)))
  (property "Datasheet" "" (at 190.5 82.55 0) (effects (font (size 1.27 1.27)) (hide yes)))
  (pin "1"))
 (symbol
  (lib_id "Device:R")
  (at 203.2 71.12 0)
  (unit 1)
  (exclude_from_sim no)
  (in_bom yes)
  (on_board yes)
  (dnp no)
  (property "Reference" "R6" (at 205.23 71.12 90) (effects (font (size 1.27 1.27))))
  (property "Value" "330" (at 203.2 71.12 90) (effects (font (size 1.27 1.27))))
  (property "Footprint" "Resistor_SMD:R_0805_2012Metric_Pad1.20x1.40mm_HandSolder" (at 203.2 71.12 0) (effects (font (size 1.27 1.27)) (hide yes)))
  (property "Datasheet" "" (at 203.2 71.12 0) (effects (font (size 1.27 1.27)) (hide yes)))
  (property "MPN" "0805 330R 1% (generic)" (at 203.2 71.12 0) (effects (font (size 1.27 1.27)) (hide yes)))
  (pin "1")
  (pin "2"))
 (wire
  (pts (xy 203.2 67.31) (xy 203.2 64.77))
  (stroke (width 0) (type default)))
 (label "LED_B"
  (at 203.2 64.77 90)
  (effects (font (size 1.27 1.27)) (justify left bottom)))
 (symbol
  (lib_id "Device:LED")
  (at 203.2 78.74 90)
  (unit 1)
  (exclude_from_sim no)
  (in_bom yes)
  (on_board yes)
  (dnp no)
  (property "Reference" "D6" (at 200.66 78.74 0) (effects (font (size 1.27 1.27))))
  (property "Value" "RED" (at 205.74 78.74 0) (effects (font (size 1.27 1.27))))
  (property "Footprint" "LED_SMD:LED_0805_2012Metric_Pad1.15x1.40mm_HandSolder" (at 203.2 78.74 0) (effects (font (size 1.27 1.27)) (hide yes)))
  (property "Datasheet" "" (at 203.2 78.74 0) (effects (font (size 1.27 1.27)) (hide yes)))
  (property "MPN" "0805 red LED, Vf~2.0V (generic)" (at 203.2 78.74 0) (effects (font (size 1.27 1.27)) (hide yes)))
  (pin "1")
  (pin "2"))
 (symbol
  (lib_id "power:GND")
  (at 203.2 82.55 0)
  (unit 1)
  (exclude_from_sim no)
  (in_bom no)
  (on_board no)
  (dnp no)
  (property "Reference" "#PWR015" (at 203.2 88.9 0) (effects (font (size 1.27 1.27)) (hide yes)))
  (property "Value" "GND" (at 203.2 86.36 0) (effects (font (size 1.27 1.27))))
  (property "Footprint" "" (at 203.2 82.55 0) (effects (font (size 1.27 1.27)) (hide yes)))
  (property "Datasheet" "" (at 203.2 82.55 0) (effects (font (size 1.27 1.27)) (hide yes)))
  (pin "1"))
 (symbol
  (lib_id "Device:R")
  (at 215.9 71.12 0)
  (unit 1)
  (exclude_from_sim no)
  (in_bom yes)
  (on_board yes)
  (dnp no)
  (property "Reference" "R7" (at 217.93 71.12 90) (effects (font (size 1.27 1.27))))
  (property "Value" "330" (at 215.9 71.12 90) (effects (font (size 1.27 1.27))))
  (property "Footprint" "Resistor_SMD:R_0805_2012Metric_Pad1.20x1.40mm_HandSolder" (at 215.9 71.12 0) (effects (font (size 1.27 1.27)) (hide yes)))
  (property "Datasheet" "" (at 215.9 71.12 0) (effects (font (size 1.27 1.27)) (hide yes)))
  (property "MPN" "0805 330R 1% (generic)" (at 215.9 71.12 0) (effects (font (size 1.27 1.27)) (hide yes)))
  (pin "1")
  (pin "2"))
 (wire
  (pts (xy 215.9 67.31) (xy 215.9 64.77))
  (stroke (width 0) (type default)))
 (label "LED_A"
  (at 215.9 64.77 90)
  (effects (font (size 1.27 1.27)) (justify left bottom)))
 (symbol
  (lib_id "Device:LED")
  (at 215.9 78.74 90)
  (unit 1)
  (exclude_from_sim no)
  (in_bom yes)
  (on_board yes)
  (dnp no)
  (property "Reference" "D7" (at 213.36 78.74 0) (effects (font (size 1.27 1.27))))
  (property "Value" "RED" (at 218.44 78.74 0) (effects (font (size 1.27 1.27))))
  (property "Footprint" "LED_SMD:LED_0805_2012Metric_Pad1.15x1.40mm_HandSolder" (at 215.9 78.74 0) (effects (font (size 1.27 1.27)) (hide yes)))
  (property "Datasheet" "" (at 215.9 78.74 0) (effects (font (size 1.27 1.27)) (hide yes)))
  (property "MPN" "0805 red LED, Vf~2.0V (generic)" (at 215.9 78.74 0) (effects (font (size 1.27 1.27)) (hide yes)))
  (pin "1")
  (pin "2"))
 (symbol
  (lib_id "power:GND")
  (at 215.9 82.55 0)
  (unit 1)
  (exclude_from_sim no)
  (in_bom no)
  (on_board no)
  (dnp no)
  (property "Reference" "#PWR016" (at 215.9 88.9 0) (effects (font (size 1.27 1.27)) (hide yes)))
  (property "Value" "GND" (at 215.9 86.36 0) (effects (font (size 1.27 1.27))))
  (property "Footprint" "" (at 215.9 82.55 0) (effects (font (size 1.27 1.27)) (hide yes)))
  (property "Datasheet" "" (at 215.9 82.55 0) (effects (font (size 1.27 1.27)) (hide yes)))
  (pin "1"))
 (text "TinyDie - ATtiny412 electronic die, CR2032 powered"
  (exclude_from_sim no)
  (at 30.48 45.72 0)
  (effects (font (size 1.524 1.524)) (justify left bottom)))
 (text "Pips: D1 TL  D2 TR  D3 ML  D4 C  D5 MR  D6 BL  D7 BR"
  (exclude_from_sim no)
  (at 139.7 99.06 0)
  (effects (font (size 1.524 1.524)) (justify left bottom)))
 (text "A=PA1 (2-6)  B=PA2 (4-6)  C=PA3 (6)  D=PA6 (odd)"
  (exclude_from_sim no)
  (at 139.7 104.14 0)
  (effects (font (size 1.524 1.524)) (justify left bottom)))
 (text "Remove the battery before powering from the UPDI header"
  (exclude_from_sim no)
  (at 30.48 132.08 0)
  (effects (font (size 1.524 1.524)) (justify left bottom)))
 (sheet_instances
  (path ""
   (page "1")))
 (embedded_fonts no))
